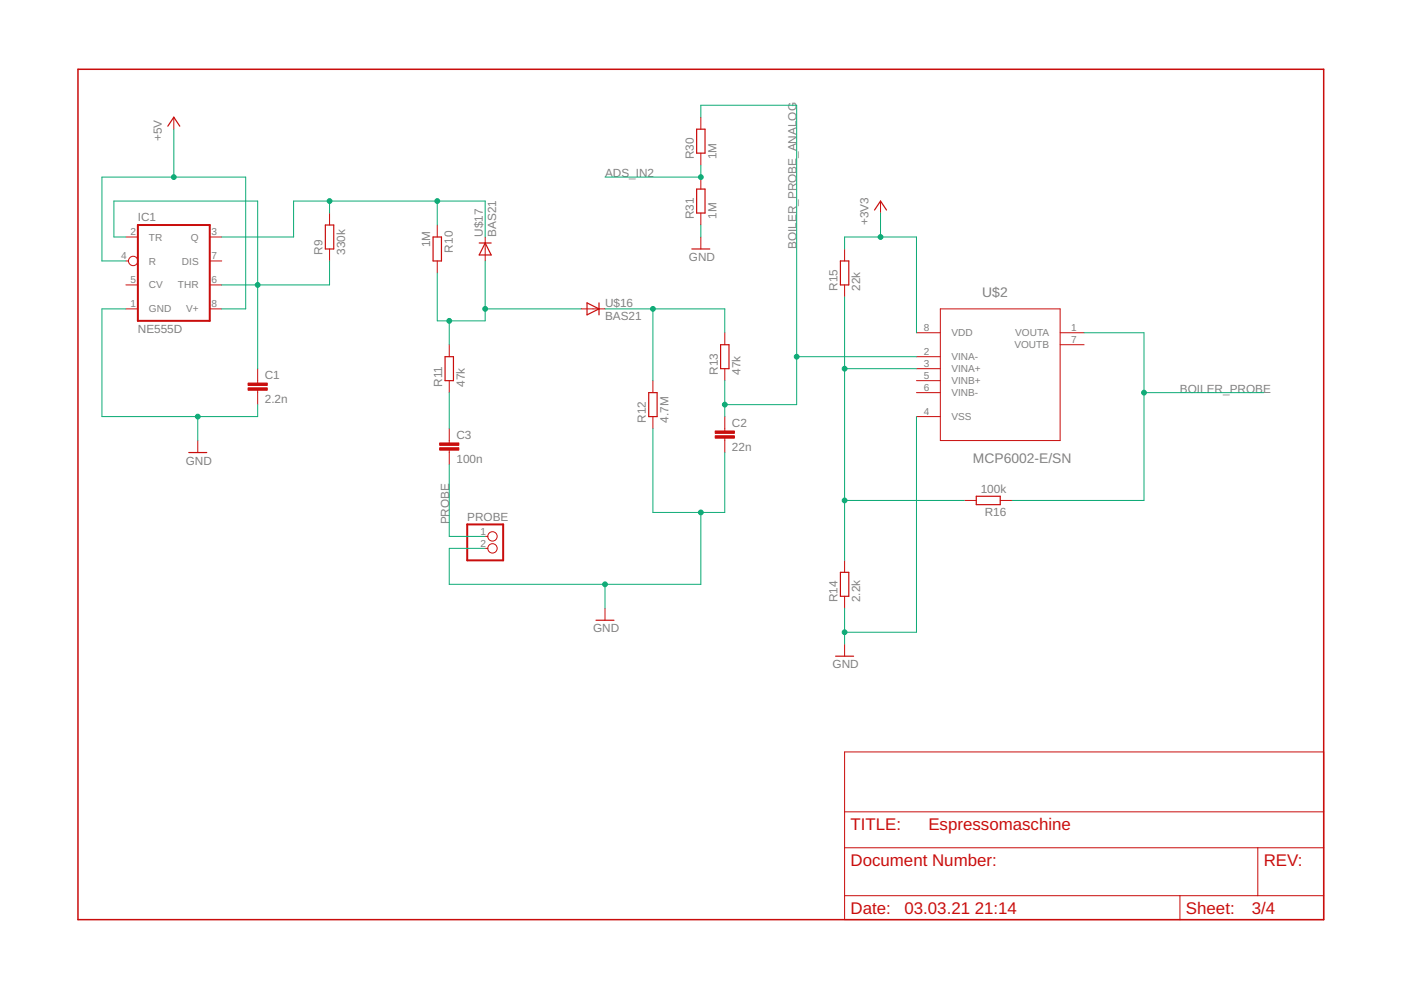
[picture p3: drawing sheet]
<svg xmlns="http://www.w3.org/2000/svg" width="297mm" height="210mm" viewBox="0 0 297 210" stroke-linecap="round" stroke-linejoin="round" font-family="sans-serif">
<path d="M16.5 14.7h264.1v180.3h-264.1z" fill="none" stroke="#c90d0c" stroke-width=".32"/>
<g fill="none" stroke="#c90d0c" stroke-width=".21">
<path d="M36.9 24.8v2.6M148.6 24.8v2.6M148.6 32.5v2.5M148.6 37.5v2.6M26.7 50.2h2.5M26.7 55.3h.5M44.5 50.2h2.5M44.5 55.3h2.5M69.9 45.2v2.5M69.9 52.8v2.5M92.7 47.7v2.5M92.7 55.3v2.6"/>
<path d="M102.9 50.2v5.1M148.6 45.2v2.5M148.6 50.2v2.6M179.1 52.8v2.5M186.7 42.6v2.6M26.7 60.4h2.5M26.7 65.5h2.5M44.5 60.4h2.5M44.5 65.5h2.5M54.6 78.2v3M95.2 73.1v2.5M123.2 65.5h5.1"/>
<path d="M153.7 70.5v2.6M153.7 78.2v2.5M179.1 60.4v2.5M194.3 70.5h5.1M194.3 75.6h5.1M194.3 78.2h5.1M199.4 65.5h25.4v27.9h-25.4zM224.8 70.5h5M224.8 73.1h5M41.9 93.4v2.5M54.6 82.7v3.1M95.2 80.7v2.5"/>
<path d="M95.2 90.9v3M95.2 95.4v3.1M138.4 80.7v2.5M138.4 88.3v2.6M153.7 88.3v3.1M153.7 92.9v3M194.3 80.7h5.1M194.3 83.2h5.1M194.3 88.3h5.1M102.9 113.7h.5M102.9 116.3h.5M179.1 118.8v2.5"/>
<path d="M204.4 106.1h2.6M212.1 106.1h2.5M128.3 129v2.5M179.1 126.4v2.6M179.1 136.6v2.5M179.1 159.4h101.5v35.6h-101.5zM179.1 179.7h101.5M179.1 172.1h101.5M266.7 179.7v10.2M179.1 189.9h101.5M250.2 189.9v5.1"/>
<circle cx="28.2" cy="55.3" r=".99"/>
<circle cx="104.4" cy="113.7" r=".99"/>
<circle cx="104.4" cy="116.3" r=".99"/>
</g>
<path d="M29.2 47.7h15.3v20.3h-15.3zM99.1 111.2h7.6v7.6h-7.6z" fill="none" stroke="#c90d0c" stroke-width=".42"/>
<g fill="none" stroke="#c90d0c" stroke-width=".25">
<path d="M35.6 26.8l1.3-2 1.2 2M147.7 27.4h1.8v5.1h-1.8zM69 47.7h1.8v5.1h-1.8zM91.8 50.2h1.8v5.1h-1.8zM101.6 51.5h2.5M102.9 51.5l1.2 2.6h-2.5zM146.7 52.8h3.8M147.7 40.1h1.8v5.1h-1.8zM178.2 55.3h1.8v5.1h-1.8zM185.4 44.5l1.3-1.9 1.3 1.9M94.4 75.6h1.7v5.1h-1.7zM124.5 64.2l2.5 1.3-2.5 1.3z"/>
<path d="M127 64.2v2.6M152.8 73.1h1.8v5.1h-1.8zM40 95.9h3.8M137.5 83.2h1.8v5.1h-1.8zM207 105.2h5.1v1.8h-5.1zM126.4 131.5h3.8M177.2 139.1h3.8M178.2 121.3h1.8v5.1h-1.8z"/>
</g>
<g fill="#c90d0c" stroke="#c90d0c" stroke-width=".21">
<path d="M52.6 82.2h4.1v.5h-4.1z"/>
<path d="M52.6 81.2h4.1v.5h-4.1z"/>
<path d="M151.6 92.4h4.1v.5h-4.1z"/>
<path d="M151.6 91.4h4.1v.5h-4.1z"/>
<path d="M93.2 94.9h4.1v.5h-4.1z"/>
<path d="M93.2 93.9h4.1v.5h-4.1z"/>
</g>
<g fill="none" stroke="#0dab76" stroke-width=".21">
<path d="M36.9 27.4v10.1M148.6 24.8v-2.5h20.3v63.5h-15.2M148.6 35v2.5h-20.3M26.7 55.3h-5.1v-17.8h30.5v28h-5.1M26.7 50.2h-2.5v-7.6h30.4v35.6M47 50.2h15.3v-7.6h40.6v7.6M69.9 55.3v5.1h-22.9M69.9 42.6v2.6M92.7 42.6v5.1M102.9 55.3v12.7h-10.2v-10.1M148.6 47.7v2.5M179.1 52.8v-2.6h15.2v20.3"/>
<path d="M186.7 45.2v5M26.7 65.5h-5.1v22.8h33v-2.5M95.2 68v5.1M102.9 65.5h20.3M128.3 65.5h25.4v5M138.4 65.5v15.2M168.9 75.6h25.4M179.1 62.9v55.9M179.1 78.2h15.2M229.8 70.5h12.7v35.6h-27.9M41.9 88.3v5.1M95.2 83.2v7.7"/>
<path d="M95.2 98.5v15.2h7.7M138.4 90.9v17.7h15.3v-12.7M153.7 80.7v7.6M194.3 88.3v45.7h-15.2M242.5 83.2h25.4M148.6 108.6v15.3h-53.4v-7.6h7.7M179.1 106.1h25.3M128.3 123.9v5.1M179.1 129v7.6"/>
</g>
<g fill="#0dab76" stroke="#0dab76" stroke-width=".21">
<circle cx="41.9" cy="88.3" r=".51"/>
<circle cx="148.6" cy="108.6" r=".51"/>
<circle cx="128.3" cy="123.9" r=".51"/>
<circle cx="179.1" cy="134" r=".51"/>
<circle cx="36.9" cy="37.5" r=".51"/>
<circle cx="54.6" cy="60.4" r=".51"/>
<circle cx="69.9" cy="42.6" r=".51"/>
<circle cx="92.7" cy="42.6" r=".51"/>
<circle cx="95.2" cy="68" r=".51"/>
<circle cx="102.9" cy="65.5" r=".51"/>
<circle cx="138.4" cy="65.5" r=".51"/>
<circle cx="153.7" cy="85.8" r=".51"/>
<circle cx="168.9" cy="75.6" r=".51"/>
<circle cx="179.1" cy="78.2" r=".51"/>
<circle cx="179.1" cy="106.1" r=".51"/>
<circle cx="242.5" cy="83.2" r=".51"/>
<circle cx="186.7" cy="50.2" r=".51"/>
<circle cx="148.6" cy="37.5" r=".51"/>
</g>
<g font-size="3.6" fill="#c90d0c">
<text x="180.3" y="175.9">TITLE:</text>
<text x="196.8" y="175.9">Espressomaschine</text>
<text x="180.3" y="183.6">Document Number:</text>
<text x="267.9" y="183.6">REV:</text>
<text x="180.3" y="193.7">Date:</text>
<text x="191.8" y="193.7">03.03.21</text>
<text x="206.7" y="193.7">21:14</text>
<text x="251.4" y="193.7">Sheet:</text>
<text x="265.4" y="193.7">3/4</text>
</g>
<g font-size="2.9" fill="#808080">
<text x="208.3" y="62.9">U$2</text>
<text x="206.3" y="98.1">MCP6002-E/SN</text>
</g>
<g font-size="2.5" fill="#808080">
<text x="34.3" y="29.9" transform="rotate(-90 34.3 29.9)">+5V</text>
<text x="147.1" y="33.7" transform="rotate(-90 147.1 33.7)">R30</text>
<text x="151.9" y="33.7" transform="rotate(-90 151.9 33.7)">1M</text>
<text x="128.3" y="37.5">ADS_IN2</text>
<text x="29.2" y="46.9">IC1</text>
<text x="147.1" y="46.4" transform="rotate(-90 147.1 46.4)">R31</text>
<text x="151.9" y="46.4" transform="rotate(-90 151.9 46.4)">1M</text>
<text x="184.1" y="47.7" transform="rotate(-90 184.1 47.7)">+3V3</text>
<text x="91.2" y="52.4" transform="rotate(-90 91.2 52.4)">1M</text>
<text x="96" y="53.5" transform="rotate(-90 96 53.5)">R10</text>
<text x="102.4" y="50.2" transform="rotate(-90 102.4 50.2)">U$17</text>
<text x="105.2" y="50.2" transform="rotate(-90 105.2 50.2)">BAS21</text>
<text x="168.9" y="52.8" transform="rotate(-90 168.9 52.8)">BOILER_PROBE_ANALOG</text>
<text x="68.4" y="54.1" transform="rotate(-90 68.4 54.1)">R9</text>
<text x="73.2" y="54.1" transform="rotate(-90 73.2 54.1)">330k</text>
<text x="146" y="55.3">GND</text>
<text x="128.3" y="65">U$16</text>
<text x="177.6" y="61.7" transform="rotate(-90 177.6 61.7)">R15</text>
<text x="182.4" y="61.7" transform="rotate(-90 182.4 61.7)">22k</text>
<text x="29.2" y="70.7">NE555D</text>
<text x="128.3" y="67.8">BAS21</text>
<text x="56.1" y="80.3">C1</text>
<text x="93.8" y="82" transform="rotate(-90 93.8 82)">R11</text>
<text x="98.6" y="82" transform="rotate(-90 98.6 82)">47k</text>
<text x="152.2" y="79.4" transform="rotate(-90 152.2 79.4)">R13</text>
<text x="157" y="79.4" transform="rotate(-90 157 79.4)">47k</text>
<text x="250.2" y="83.3">BOILER_PROBE</text>
<text x="56.1" y="85.4">2.2n</text>
<text x="136.9" y="89.6" transform="rotate(-90 136.9 89.6)">R12</text>
<text x="141.7" y="89.6" transform="rotate(-90 141.7 89.6)">4.7M</text>
<text x="96.8" y="93">C3</text>
<text x="155.2" y="95.6">22n</text>
<text x="155.2" y="90.5">C2</text>
<text x="39.4" y="98.5">GND</text>
<text x="96.8" y="98.1">100n</text>
<text x="207.9" y="104.6">100k</text>
<text x="95.3" y="111.2" transform="rotate(-90 95.3 111.2)">PROBE</text>
<text x="99.1" y="110.6">PROBE</text>
<text x="208.8" y="109.4">R16</text>
<text x="177.6" y="127.7" transform="rotate(-90 177.6 127.7)">R14</text>
<text x="182.4" y="127.7" transform="rotate(-90 182.4 127.7)">2.2k</text>
<text x="125.7" y="134">GND</text>
<text x="176.5" y="141.7">GND</text>
</g>
<g font-size="2.1" fill="#808080">
<text x="27.7" y="49.9">2</text>
<text x="31.6" y="51">TR</text>
<text x="40.5" y="51">Q</text>
<text x="44.8" y="49.9">3</text>
<text x="25.7" y="55">4</text>
<text x="31.6" y="56.1">R</text>
<text x="38.6" y="56.1">DIS</text>
<text x="44.8" y="55">7</text>
<text x="27.7" y="60">5</text>
<text x="27.7" y="65.1">1</text>
<text x="31.6" y="61.2">CV</text>
<text x="37.7" y="61.2">THR</text>
<text x="44.8" y="60">6</text>
<text x="44.8" y="65.1">8</text>
<text x="31.6" y="66.2">GND</text>
<text x="39.5" y="66.2">V+</text>
<text x="195.9" y="70.2">8</text>
<text x="201.7" y="71.3">VDD</text>
<text x="215.2" y="71.3">VOUTA</text>
<text x="227.1" y="70.2">1</text>
<text x="195.9" y="75.3">2</text>
<text x="195.9" y="77.8">3</text>
<text x="201.7" y="76.4">VINA-</text>
<text x="215.1" y="73.9">VOUTB</text>
<text x="227.1" y="72.7">7</text>
<text x="195.9" y="80.4">5</text>
<text x="195.9" y="82.9">6</text>
<text x="201.7" y="78.9">VINA+</text>
<text x="201.7" y="81.5">VINB+</text>
<text x="195.9" y="88">4</text>
<text x="201.7" y="84">VINB-</text>
<text x="201.7" y="89.1">VSS</text>
<text x="101.9" y="113.4">1</text>
<text x="101.9" y="115.9">2</text>
</g>
</svg>
